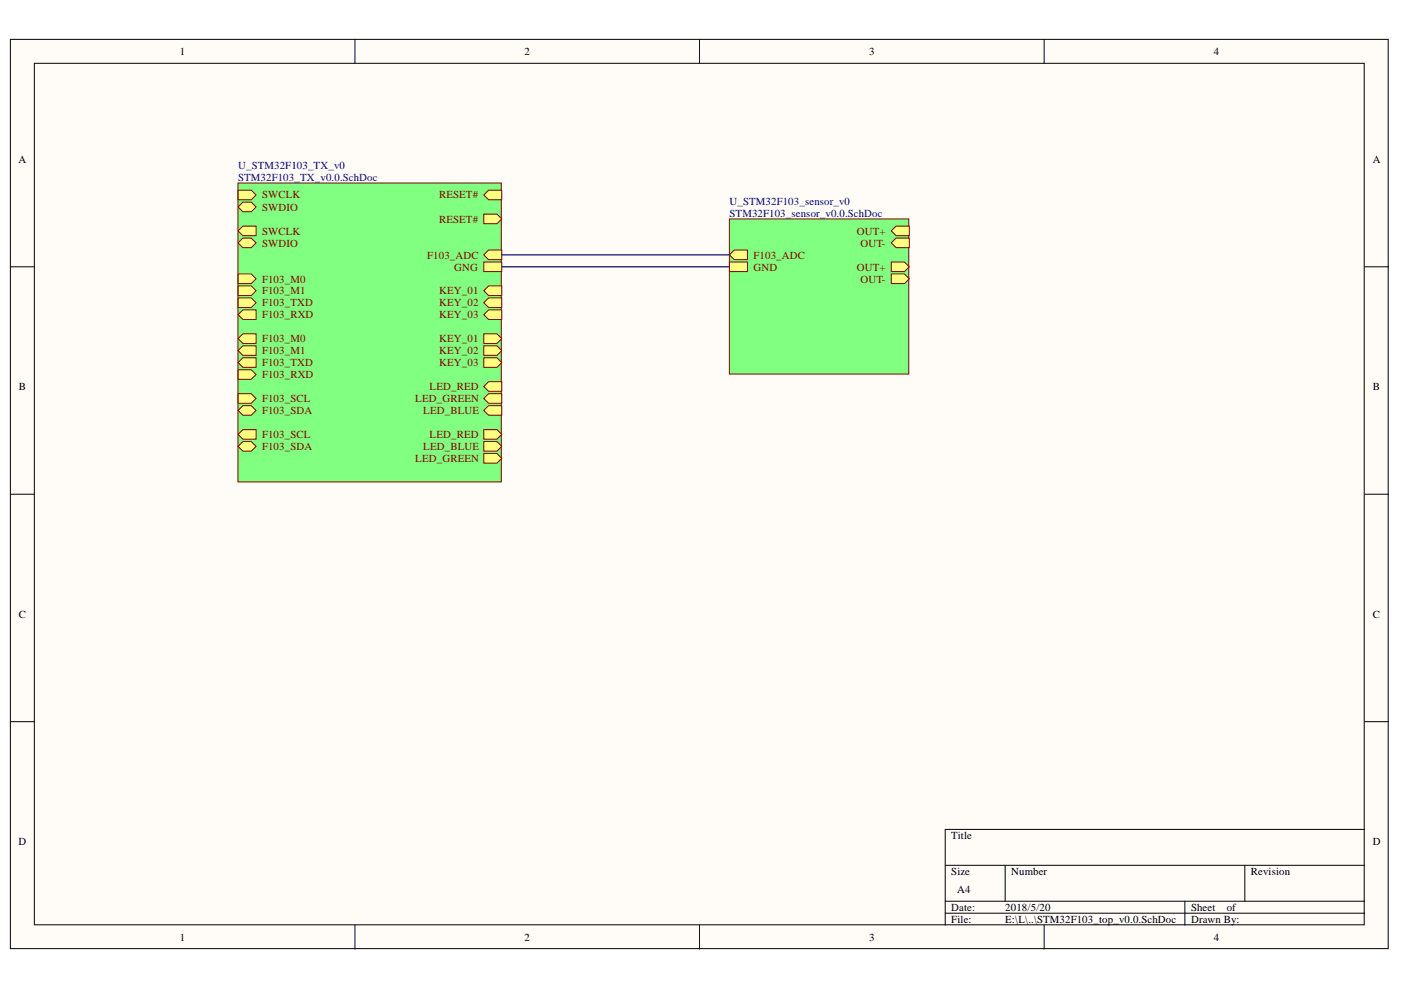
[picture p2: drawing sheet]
<svg xmlns="http://www.w3.org/2000/svg" width="297mm" height="210mm" viewBox="0 0 297 210" stroke-linecap="round" stroke-linejoin="round" font-family="sans-serif">
<g fill="#fffcf8" stroke="#000" stroke-width=".21">
<path d="M2.2 8.3h292.1v192.8h-292.1z"/>
<path d="M7.3 13.4h281.9v182.7h-281.9z"/>
</g>
<g fill="none" stroke="#000" stroke-width=".21">
<path d="M75.3 8.3v5.1M148.3 8.3v5.1M221.4 8.3v5.1M2.2 56.6h5.1M289.3 56.6h5.1M2.2 104.8h5.1M289.3 104.8h5.1M2.2 153h5.1M289.3 153h5.1M289.3 175.9h-88.9v20.3M75.3 196.2v5M148.3 196.2v5"/>
<path d="M200.4 183.5h88.9M200.4 191.1h88.9M200.4 193.6h88.9M213.1 183.5v7.6M221.4 196.2v5M251.2 191.1v5.1M263.9 183.5v7.6"/>
</g>
<path d="M154.6 46.4h38.1v32.9h-38.1z" fill="#80ff80" stroke="#800000" stroke-width=".21"/>
<path d="M189 55.6h2.8l1 1-1 1h-2.8z" fill-rule="evenodd" fill="#ffff80"/>
<path d="M189 55.6h2.8l1 1-1 1h-2.8z" fill="none" stroke="#800000" stroke-width=".21"/>
<path d="M189 58.1h2.8l1 1-1 1h-2.8z" fill-rule="evenodd" fill="#ffff80"/>
<path d="M189 58.1h2.8l1 1-1 1h-2.8z" fill="none" stroke="#800000" stroke-width=".21"/>
<path d="M189 49l1-1.1h2.8v2.1h-2.8z" fill-rule="evenodd" fill="#ffff80"/>
<path d="M189 49l1-1.1h2.8v2.1h-2.8z" fill="none" stroke="#800000" stroke-width=".21"/>
<path d="M189 51.5l1-1h2.8v2h-2.8z" fill-rule="evenodd" fill="#ffff80"/>
<path d="M189 51.5l1-1h2.8v2h-2.8z" fill="none" stroke="#800000" stroke-width=".21"/>
<path d="M154.7 54l1-1h2.8v2h-2.8z" fill-rule="evenodd" fill="#ffff80"/>
<path d="M154.7 54l1-1h2.8v2h-2.8z" fill="none" stroke="#800000" stroke-width=".21"/>
<path d="M154.7 55.6h3.8v2h-3.8z" fill-rule="evenodd" fill="#ffff80"/>
<path d="M154.7 55.6h3.8v2h-3.8z" fill="none" stroke="#800000" stroke-width=".21"/>
<path d="M50.5 38.8h55.8v63.4h-55.8z" fill="#80ff80" stroke="#800000" stroke-width=".21"/>
<path d="M50.5 74.3l1-1h2.8v2h-2.8z" fill-rule="evenodd" fill="#ffff80"/>
<path d="M50.5 74.3l1-1h2.8v2h-2.8z" fill="none" stroke="#800000" stroke-width=".21"/>
<path d="M50.5 71.8l1-1h2.8v2h-2.8z" fill-rule="evenodd" fill="#ffff80"/>
<path d="M50.5 71.8l1-1h2.8v2h-2.8z" fill="none" stroke="#800000" stroke-width=".21"/>
<path d="M50.5 76.9l1-1h2.8v2h-2.8z" fill-rule="evenodd" fill="#ffff80"/>
<path d="M50.5 76.9l1-1h2.8v2h-2.8z" fill="none" stroke="#800000" stroke-width=".21"/>
<path d="M50.5 78.4h2.8l1 1-1 1h-2.8z" fill-rule="evenodd" fill="#ffff80"/>
<path d="M50.5 78.4h2.8l1 1-1 1h-2.8z" fill="none" stroke="#800000" stroke-width=".21"/>
<path d="M50.5 92.1l1-1h2.8v2h-2.8z" fill-rule="evenodd" fill="#ffff80"/>
<path d="M50.5 92.1l1-1h2.8v2h-2.8z" fill="none" stroke="#800000" stroke-width=".21"/>
<path d="M50.5 94.6l1-1h1.8l1 1-1 1.1h-1.8z" fill-rule="evenodd" fill="#ffff80"/>
<path d="M50.5 94.6l1-1h1.8l1 1-1 1.1h-1.8z" fill="none" stroke="#800000" stroke-width=".21"/>
<path d="M102.6 93.6h2.8l1 1-1 1.1h-2.8z" fill-rule="evenodd" fill="#ffff80"/>
<path d="M102.6 93.6h2.8l1 1-1 1.1h-2.8z" fill="none" stroke="#800000" stroke-width=".21"/>
<path d="M102.6 91.1h2.8l1 1-1 1h-2.8z" fill-rule="evenodd" fill="#ffff80"/>
<path d="M102.6 91.1h2.8l1 1-1 1h-2.8z" fill="none" stroke="#800000" stroke-width=".21"/>
<path d="M102.6 96.2h2.8l1 1-1 1h-2.8z" fill-rule="evenodd" fill="#ffff80"/>
<path d="M102.6 96.2h2.8l1 1-1 1h-2.8z" fill="none" stroke="#800000" stroke-width=".21"/>
<path d="M102.6 61.6l1-1h2.8v2.1h-2.8z" fill-rule="evenodd" fill="#ffff80"/>
<path d="M102.6 61.6l1-1h2.8v2.1h-2.8z" fill="none" stroke="#800000" stroke-width=".21"/>
<path d="M102.6 64.2l1-1h2.8v2h-2.8z" fill-rule="evenodd" fill="#ffff80"/>
<path d="M102.6 64.2l1-1h2.8v2h-2.8z" fill="none" stroke="#800000" stroke-width=".21"/>
<path d="M102.6 66.7l1-1h2.8v2h-2.8z" fill-rule="evenodd" fill="#ffff80"/>
<path d="M102.6 66.7l1-1h2.8v2h-2.8z" fill="none" stroke="#800000" stroke-width=".21"/>
<path d="M102.6 54l1-1h2.8v2h-2.8z" fill-rule="evenodd" fill="#ffff80"/>
<path d="M102.6 54l1-1h2.8v2h-2.8z" fill="none" stroke="#800000" stroke-width=".21"/>
<path d="M102.6 41.3l1-1h2.8v2.1h-2.8z" fill-rule="evenodd" fill="#ffff80"/>
<path d="M102.6 41.3l1-1h2.8v2.1h-2.8z" fill="none" stroke="#800000" stroke-width=".21"/>
<path d="M50.5 58.1h2.8l1 1-1 1h-2.8z" fill-rule="evenodd" fill="#ffff80"/>
<path d="M50.5 58.1h2.8l1 1-1 1h-2.8z" fill="none" stroke="#800000" stroke-width=".21"/>
<path d="M50.5 60.6h2.8l1 1-1 1.1h-2.8z" fill-rule="evenodd" fill="#ffff80"/>
<path d="M50.5 60.6h2.8l1 1-1 1.1h-2.8z" fill="none" stroke="#800000" stroke-width=".21"/>
<path d="M50.5 63.2h2.8l1 1-1 1h-2.8z" fill-rule="evenodd" fill="#ffff80"/>
<path d="M50.5 63.2h2.8l1 1-1 1h-2.8z" fill="none" stroke="#800000" stroke-width=".21"/>
<path d="M50.5 66.7l1-1h2.8v2h-2.8z" fill-rule="evenodd" fill="#ffff80"/>
<path d="M50.5 66.7l1-1h2.8v2h-2.8z" fill="none" stroke="#800000" stroke-width=".21"/>
<path d="M50.5 83.5h2.8l1 1-1 1h-2.8z" fill-rule="evenodd" fill="#ffff80"/>
<path d="M50.5 83.5h2.8l1 1-1 1h-2.8z" fill="none" stroke="#800000" stroke-width=".21"/>
<path d="M50.5 87l1-1h1.8l1 1-1 1h-1.8z" fill-rule="evenodd" fill="#ffff80"/>
<path d="M50.5 87l1-1h1.8l1 1-1 1h-1.8z" fill="none" stroke="#800000" stroke-width=".21"/>
<path d="M102.6 45.4h2.8l1 1-1 1h-2.8z" fill-rule="evenodd" fill="#ffff80"/>
<path d="M102.6 45.4h2.8l1 1-1 1h-2.8z" fill="none" stroke="#800000" stroke-width=".21"/>
<path d="M102.6 70.8h2.8l1 1-1 1h-2.8z" fill-rule="evenodd" fill="#ffff80"/>
<path d="M102.6 70.8h2.8l1 1-1 1h-2.8z" fill="none" stroke="#800000" stroke-width=".21"/>
<path d="M102.6 73.3h2.8l1 1-1 1h-2.8z" fill-rule="evenodd" fill="#ffff80"/>
<path d="M102.6 73.3h2.8l1 1-1 1h-2.8z" fill="none" stroke="#800000" stroke-width=".21"/>
<path d="M102.6 75.9h2.8l1 1-1 1h-2.8z" fill-rule="evenodd" fill="#ffff80"/>
<path d="M102.6 75.9h2.8l1 1-1 1h-2.8z" fill="none" stroke="#800000" stroke-width=".21"/>
<path d="M102.6 87l1-1h2.8v2h-2.8z" fill-rule="evenodd" fill="#ffff80"/>
<path d="M102.6 87l1-1h2.8v2h-2.8z" fill="none" stroke="#800000" stroke-width=".21"/>
<path d="M102.6 81.9l1-1h2.8v2.1h-2.8z" fill-rule="evenodd" fill="#ffff80"/>
<path d="M102.6 81.9l1-1h2.8v2.1h-2.8z" fill="none" stroke="#800000" stroke-width=".21"/>
<path d="M102.6 84.5l1-1h2.8v2h-2.8z" fill-rule="evenodd" fill="#ffff80"/>
<path d="M102.6 84.5l1-1h2.8v2h-2.8z" fill="none" stroke="#800000" stroke-width=".21"/>
<path d="M50.5 49l1-1.1h2.8v2.1h-2.8z" fill-rule="evenodd" fill="#ffff80"/>
<path d="M50.5 49l1-1.1h2.8v2.1h-2.8z" fill="none" stroke="#800000" stroke-width=".21"/>
<path d="M50.5 43.9l1-1h1.8l1 1-1 1h-1.8z" fill-rule="evenodd" fill="#ffff80"/>
<path d="M50.5 43.9l1-1h1.8l1 1-1 1h-1.8z" fill="none" stroke="#800000" stroke-width=".21"/>
<path d="M50.5 40.3h2.8l1 1-1 1.1h-2.8z" fill-rule="evenodd" fill="#ffff80"/>
<path d="M50.5 40.3h2.8l1 1-1 1.1h-2.8z" fill="none" stroke="#800000" stroke-width=".21"/>
<path d="M50.5 51.5l1-1h1.8l1 1-1 1h-1.8z" fill-rule="evenodd" fill="#ffff80"/>
<path d="M50.5 51.5l1-1h1.8l1 1-1 1h-1.8z" fill="none" stroke="#800000" stroke-width=".21"/>
<path d="M102.6 55.6h3.8v2h-3.8z" fill-rule="evenodd" fill="#ffff80"/>
<path d="M102.6 55.6h3.8v2h-3.8z" fill="none" stroke="#800000" stroke-width=".21"/>
<path d="M106.4 54h48.3M106.4 56.6h48.3" fill="none" stroke="#000080" stroke-width=".25"/>
<g font-size="2.3">
<text x="38.1" y="11.7">1</text>
<text x="111.2" y="11.7">2</text>
<text x="184.3" y="11.7">3</text>
<text x="257.3" y="11.7">4</text>
<text x="3.9" y="34.5">A</text>
<text x="291.1" y="34.5">A</text>
<text x="4" y="82.7">B</text>
<text x="291.1" y="82.7">B</text>
<text x="4" y="130.9">C</text>
<text x="291.1" y="130.9">C</text>
<text x="3.9" y="179.2">D</text>
<text x="201.7" y="177.9">Title</text>
<text x="291.1" y="179.2">D</text>
<text x="201.7" y="185.5">Size</text>
<text x="214.4" y="185.5">Number</text>
<text x="265.2" y="185.5">Revision</text>
<text x="203" y="189.3">A4</text>
<text x="201.7" y="193.1">Date:</text>
<text x="201.7" y="195.7">File:</text>
<text x="213.1" y="193.1">2018/5/20</text>
<text x="213.1" y="195.7">E:\L\..\STM32F103_top_v0.0.SchDoc</text>
<text x="252.5" y="193.1">Sheet</text>
<text x="252.5" y="195.7">Drawn By:</text>
<text x="260.1" y="193.1">of</text>
<text x="38.1" y="199.5">1</text>
<text x="111.2" y="199.5">2</text>
<text x="184.3" y="199.5">3</text>
<text x="257.3" y="199.5">4</text>
</g>
<g font-size="2.3" fill="#000080">
<text x="50.5" y="35.7">U_STM32F103_TX_v0</text>
<text x="50.5" y="38.3">STM32F103_TX_v0.0.SchDoc</text>
<text x="154.7" y="43.4">U_STM32F103_sensor_v0</text>
<text x="154.7" y="46">STM32F103_sensor_v0.0.SchDoc</text>
</g>
<g font-size="2.3" fill="#800000">
<text x="55.6" y="44.7">SWDIO</text>
<text x="55.6" y="42.1">SWCLK</text>
<text x="93.1" y="42.1">RESET#</text>
<text x="93.1" y="47.2">RESET#</text>
<text x="55.6" y="49.8">SWCLK</text>
<text x="55.6" y="52.3">SWDIO</text>
<text x="181.7" y="49.8">OUT+</text>
<text x="182.4" y="52.3">OUT-</text>
<text x="55.6" y="59.9">F103_M0</text>
<text x="90.6" y="54.8">F103_ADC</text>
<text x="96.3" y="57.4">GNG</text>
<text x="159.8" y="54.8">F103_ADC</text>
<text x="159.8" y="57.4">GND</text>
<text x="181.7" y="57.4">OUT+</text>
<text x="182.4" y="59.9">OUT-</text>
<text x="55.6" y="62.4">F103_M1</text>
<text x="55.6" y="65">F103_TXD</text>
<text x="93.1" y="62.4">KEY_01</text>
<text x="93.1" y="65">KEY_02</text>
<text x="55.6" y="67.5">F103_RXD</text>
<text x="93.1" y="67.5">KEY_03</text>
<text x="55.6" y="75.1">F103_M1</text>
<text x="55.6" y="72.6">F103_M0</text>
<text x="55.6" y="77.6">F103_TXD</text>
<text x="93.1" y="72.6">KEY_01</text>
<text x="93.1" y="75.1">KEY_02</text>
<text x="93.1" y="77.6">KEY_03</text>
<text x="55.6" y="80.2">F103_RXD</text>
<text x="91.1" y="82.7">LED_RED</text>
<text x="55.6" y="85.2">F103_SCL</text>
<text x="55.6" y="87.8">F103_SDA</text>
<text x="88" y="85.2">LED_GREEN</text>
<text x="89.7" y="87.8">LED_BLUE</text>
<text x="55.6" y="92.8">F103_SCL</text>
<text x="55.6" y="95.4">F103_SDA</text>
<text x="89.7" y="95.4">LED_BLUE</text>
<text x="91.1" y="92.8">LED_RED</text>
<text x="88" y="97.9">LED_GREEN</text>
</g>
</svg>
